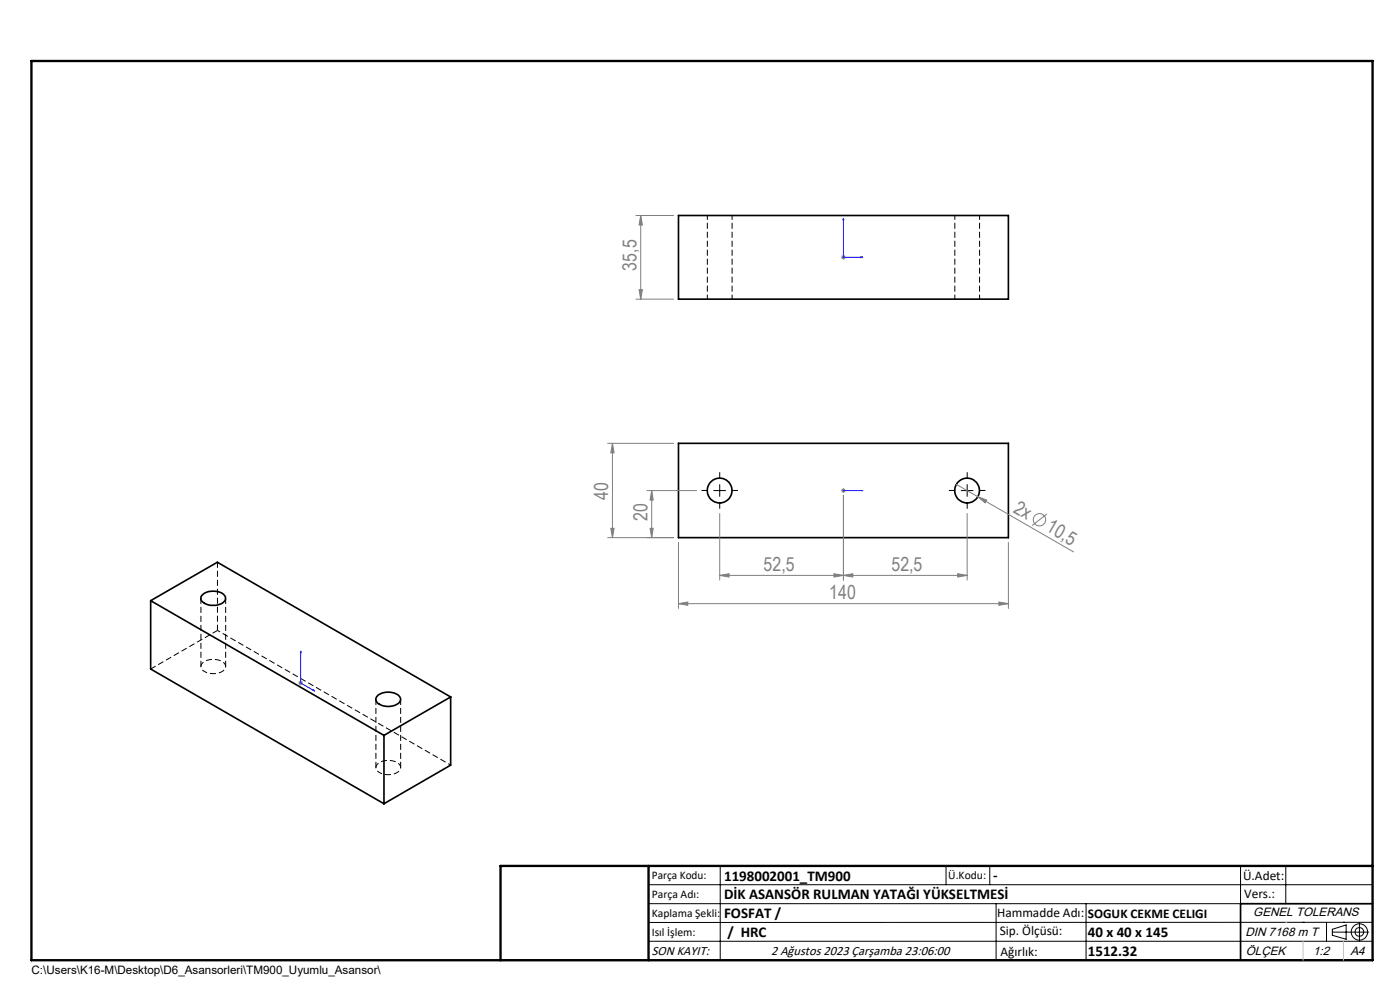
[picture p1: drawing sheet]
<svg xmlns="http://www.w3.org/2000/svg" width="297mm" height="210mm" viewBox="0 0 297 210" stroke-linecap="round" stroke-linejoin="round" font-family="sans-serif">
<g fill="none" stroke="#000" stroke-width=".35">
<path d="M143.9 45.7h70v17.8h-70zM143.9 94h70v20h-70zM32 127.4l49.5 28.6M32 127.4v14.5l49.5 28.6M32 127.4l14.1-8.1 49.5 28.5M42.9 126.2a3.7 3.7 0 0 1 4.8 .2 1.31 1.31 0 0 1-1.2 1.8 3.4 3.4 0 0 1-3.8-1v-.6zM80 147.6a3.6 3.6 0 0 1 4.8 .2 1.18 1.18 0 0 1-.9 1.7 3.6 3.6 0 0 1-4-.6l-.2-.7zM81.5 156v14.5M95.6 147.8l-14.1 8.2M95.6 147.8v14.5l-14.1 8.2M291.2 191.7h-28v12M106.2 203.7h185"/>
<circle cx="152.7" cy="104.1" r="2.62"/>
<circle cx="205.2" cy="104.1" r="2.62"/>
</g>
<path d="M150.1 45.7v17.7M202.6 45.7v17.7M155.3 63.4v-17.7M207.8 63.4v-17.7" fill="none" stroke="#000" stroke-width=".21" stroke-dasharray="1.3 .6" stroke-dashoffset=".3" stroke-linecap="butt"/>
<path d="M43.4 142.5a3.7 3.7 0 0 0 4.3-.6 1.33 1.33 0 0 0-1.2-1.8 3.4 3.4 0 0 0-3.8 1v.6l.7 .8M80.5 163.9a3.7 3.7 0 0 0 4.3-.6 1.33 1.33 0 0 0-1.2-1.8 3.4 3.4 0 0 0-3.8 1v.6l.7 .8" fill="none" stroke="#000" stroke-width=".21" stroke-dasharray="1.3 .6" stroke-dashoffset=".7" stroke-linecap="butt"/>
<path d="M46.1 133.7l49.5 28.6" fill="none" stroke="#000" stroke-width=".21" stroke-dasharray="1.3 .6" stroke-dashoffset=".6" stroke-linecap="butt"/>
<path d="M46.1 119.2v14.5M42.6 126.9v14.5M32 141.9l14.1-8.2M47.9 141.4v-14.5M79.7 148.3v14.5M85 162.8v-14.5" fill="none" stroke="#000" stroke-width=".21" stroke-dasharray="1.3 .6" stroke-dashoffset=".1" stroke-linecap="butt"/>
<g fill="none" stroke="#808080" stroke-width=".21">
<path d="M134.9 45.7h8M135.9 45.7l.4 2h-.7zM135.9 45.7v17.8M178.4 54.6h1M178.6 54.2l.7 .7M178.9 54.1v1M179.3 54.2l-.7 .7M134.9 63.5h8M135.6 61.4h.7l-.4 2.1zM128.9 94h14M129.9 94l.4 2.1h-.7zM129.9 94v20"/>
<path d="M128.9 114h14M129.6 112.1h.7l-.4 1.9zM137.2 104.1h10.6M137.9 112.1h.7l-.3 1.9zM138.3 104.1l.3 2h-.7zM138.3 104.1v9.9M143.9 115.1v14M152.7 108.9v14.1M178.4 104.1h1M178.6 103.7l.7 .7M178.9 103.6v1M178.9 105v18"/>
<path d="M179.3 103.7l-.7 .7M202.9 102.8l4.5 2.6M205.2 108.9v14.1M207.4 105.4l1.9 .7-.3 .6zM207.4 105.4l20.4 11.7M213.9 115.1v14M222.1 109l-3.2 2.5M143.9 128l2-.3v.7zM143.9 128h70M152.7 122.1l2-.4v.7zM152.7 122.1h52.5M176.9 121.7l2 .4-2 .3z"/>
<path d="M178.9 122.1l2-.4v.7zM203.2 121.7l2 .4-2 .3zM211.9 127.7l2 .3-2 .4zM63.3 144.9h1M63.4 144.5l.7 .7M63.8 144.4v1M64.1 144.5l-.7 .7"/>
<circle cx="220.5" cy="110.2" r="1.32"/>
</g>
<g fill="none" stroke="#000" stroke-width=".21">
<path d="M151.4 104.1h2.5M152.7 102.8v2.5M203.9 104.1h2.5M205.2 102.8v2.5M137.6 187.7h153.6M137.6 191.7h153.6M137.6 199.7h153.6M152.8 183.7v20M200.7 183.7v4M210 183.7v4M211.3 191.7v12M230.4 191.7v12"/>
<path d="M263.2 183.7v20M272.8 183.7v8M276.4 195.6h.1M281.4 195.6v4.1M282.6 197.7h7.8M282.6 197.1l3-.9v3l-3-.8zM285 195.6h.1M288.4 195.8v3.8M291.2 195.6l-153.6 .1"/>
<circle cx="288.4" cy="197.7" r="1.74"/>
<circle cx="288.4" cy="197.7" r=".93"/>
</g>
<path d="M178.9 46.3l.1 .4h-.2zM178.9 46.3v8.3h4.2M182.7 54.5l.4 .1-.4 .1zM178.8 104.1h.2zM178.9 104.1h.1M178.9 104.1h4.2M183.1 104.1h-.4h.4M63.8 138.1l.1 .4-.2-.1zM63.8 138.1v6.8l2.9 1.7M66.4 146.3l.3 .3-.3-.1z" fill="none" stroke="#00f" stroke-width=".21"/>
<path d="M150.2 104h-1.4M152.7 101.5v-1.3M152.7 106.5v1.4M155.2 104h1.4M202.7 104h-1.4M205.2 101.5v-1.3M205.2 106.5v1.4M207.7 104h1.4" fill="none" stroke="#000" stroke-width=".21" stroke-dasharray="15.2 1.3 1.3 1.3" stroke-linecap="butt"/>
<path d="M6.7 12.9h284.5v190.8h-284.5zM137.6 183.7v20M291.2 183.7h-185v20" fill="none" stroke="#000" stroke-width=".5"/>
<path d="M272.8 195.6h.1M276.4 199.7v4M285 199.7v4" fill="none" stroke="#c0c0c0" stroke-width=".21"/>
<g fill="#00f">
<path d="M182.7 104.1h.4zM178.8 104.1h.2z"/>
<path d="M182.7 54.5l.4 .1-.4 .1zM178.9 46.3l.1 .4h-.2z"/>
<path d="M66.4 146.3l.3 .3-.3-.1zM63.8 138.1l.1 .4-.2-.1z"/>
</g>
<g fill="#808080">
<path d="M207.4 105.4l1.9 .7-.3 .6z"/>
<path d="M211.9 127.7l2 .3-2 .4zM143.9 128l2-.3v.7z"/>
<path d="M178.9 122.1l2-.4v.7zM203.2 121.7l2 .4-2 .3zM152.7 122.1l2-.4v.7zM176.9 121.7l2 .4-2 .3z"/>
<path d="M129.6 112.1h.7l-.4 1.9zM129.9 94l.4 2.1h-.7z"/>
<path d="M138.3 104.1l.3 2h-.7zM137.9 112.1h.7l-.3 1.9z"/>
<path d="M135.9 45.7l.4 2h-.7zM135.6 61.4h.7l-.4 2.1z"/>
</g>
<g font-size="4.1" fill="#808080">
<text x="135" y="57.4" transform="rotate(-90 135 57.4)">35,5</text>
<text x="129" y="106.1" transform="rotate(-90 129 106.1)">40</text>
<text x="137.3" y="110.5" transform="rotate(-90 137.3 110.5)">20</text>
<text x="214.8" y="108.5" transform="rotate(30 214.8 108.5)">2x</text>
<text x="221.7" y="112.5" transform="rotate(30 221.7 112.5)">10,5</text>
<text x="162" y="121.1">52,5</text>
<text x="189.1" y="121.1">52,5</text>
<text x="175.9" y="127.1">140</text>
</g>
<g font-size="3.2">
<text x="153.6" y="186.8">1198002001_TM900</text>
<text x="153.6" y="190.8">DİK ASANSÖR RULMAN YATAĞI YÜKSELTMESİ</text>
<text x="210.7" y="186.6">-</text>
<text x="153.6" y="194.8">FOSFAT /</text>
<text x="154.3" y="198.8">/ HRC</text>
<text x="230.8" y="198.7">40 x 40 x 145</text>
<text x="230.8" y="202.8">1512.32</text>
</g>
<g font-size="2.8">
<text x="263.7" y="186.7">Ü.Adet:</text>
<text x="263.9" y="190.5">Vers.:</text>
<text x="211.5" y="194.5">Hammadde Adı:</text>
<text x="230.8" y="194.7">SOGUK CEKME CELIGI</text>
<text x="138.3" y="202.6">SON KAYIT:</text>
<text x="163.6" y="202.6">2 Ağustos 2023 Çarşamba 23:06:00</text>
<text x="212.1" y="198.4">Sip. Ölçüsü:</text>
<text x="212.2" y="202.7">Ağırlık:</text>
</g>
<g font-size="2.6">
<text x="265.9" y="194.4">GENEL TOLERANS</text>
<text x="264.2" y="198.5">DIN 7168 m T</text>
<text x="264.3" y="202.6">ÖLÇEK</text>
<text x="278.5" y="202.6">1:2</text>
<text x="286.5" y="202.6">A4</text>
</g>
<g font-size="2.5">
<text x="138.3" y="186.4">Parça Kodu:</text>
<text x="138.3" y="190.5">Parça Adı:</text>
<text x="201.2" y="186.5">Ü.Kodu:</text>
<text x="138.3" y="194.5">Kaplama Şekli:</text>
<text x="138.3" y="198.6">Isıl İşlem:</text>
<text x="6.7" y="206.7">C:\Users\K16-M\Desktop\D6_Asansorleri\TM900_Uyumlu_Asansor\</text>
</g>
</svg>
